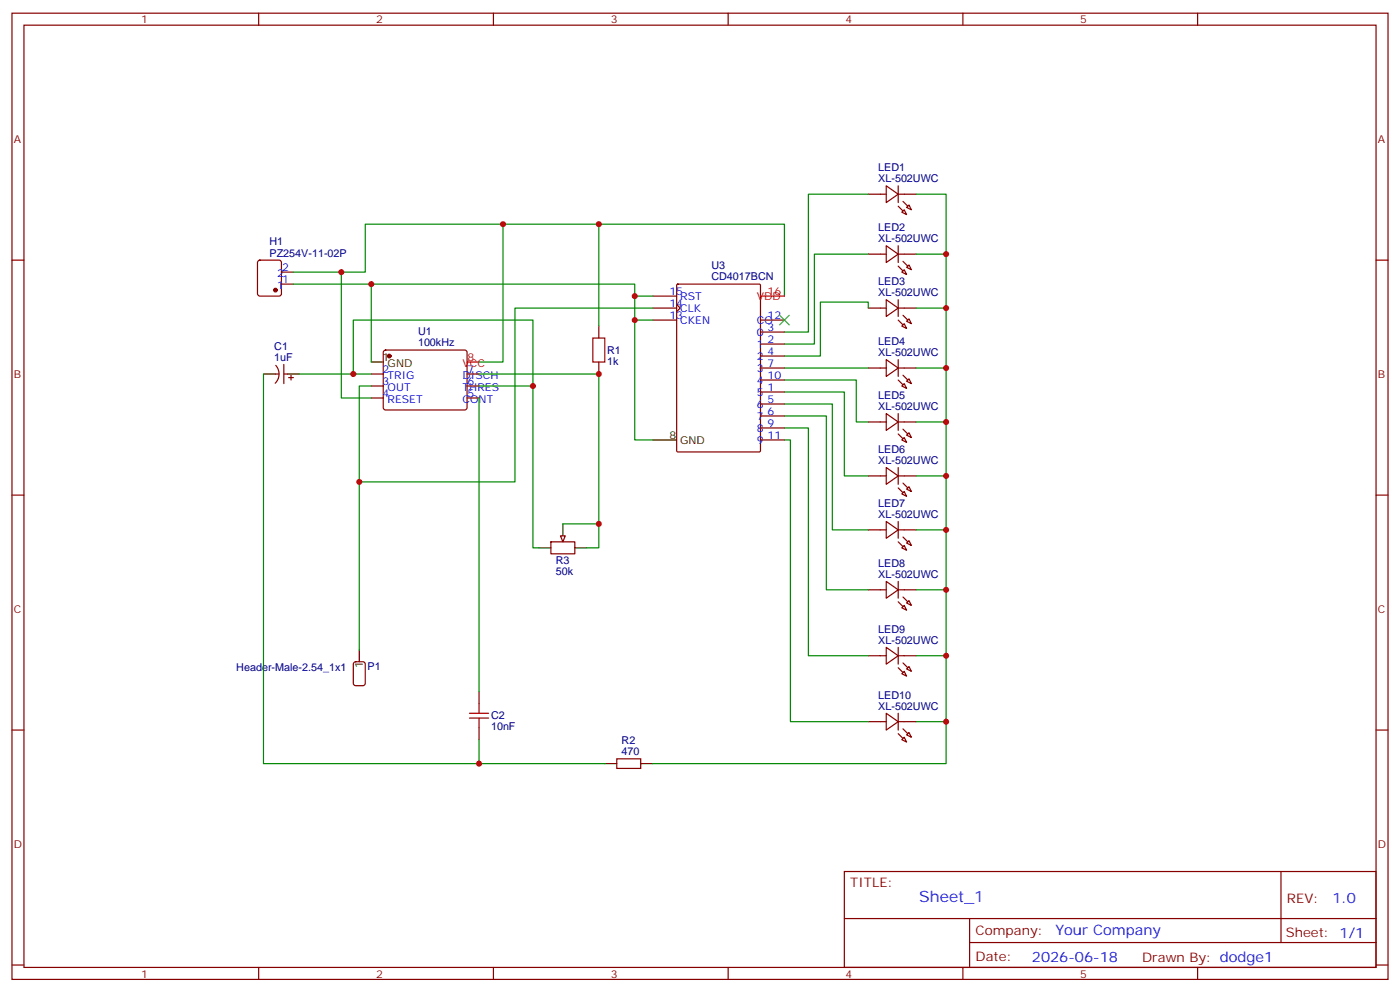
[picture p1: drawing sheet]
<svg xmlns="http://www.w3.org/2000/svg" width="412mm" height="292mm" viewBox="0 0 412 292" stroke-linecap="round" stroke-linejoin="round" font-family="sans-serif">
<g fill="none" stroke="#870000" stroke-width=".35">
<path d="M3.5 3.9h405.4v284.3h-405.4zM7.1 7.4h398.2v277.3h-398.2zM76.2 3.9v3.5M145.3 3.9v3.5M214.5 3.9v3.5M283.6 3.9v3.5M352.8 3.9v3.5M3.5 76.6h3.6M76.1 76.8l.5-.2h5.6l.6 .4 .1 9.4-.5 .7h-5.8l-.7-.4-.1-9.4zM405.3 76.6h3.6M82.9 83.6h3.5M82.9 80.1h3.5"/>
<path d="M176.4 96v3.5M81.1 110.1h1.1M81.2 107.5a3.8 3.8 0 0 1-.1 5.3M83.6 110.1h1.1M83.6 107.2v5.7M85 111.1h1.4M85.7 110.4v1.4M109.4 110.1h3.5M109.4 113.6h3.5M109.4 117.1h3.5M113.1 103.2l.5-.2h23.3l.5 .2 .2 .5-.1 16.5-.6 .4h-23.6l-.4-.7v-16.2zM137.6 110.1h3.5"/>
<path d="M137.6 113.6h3.5M137.6 117.1h3.5M176.4 106.5v3.6M3.5 145.7h3.6M162.3 159.5h7v3.5h-7zM405.3 145.7h3.6M104.3 194.9l.5-.2h2.1l.6 .5 .1 5.9-.5 .6-2.3 .1-.7-.5v-5.9zM3.5 214.8h3.6M141.1 203.6v3.5M141.1 214.1v3.6M405.3 214.8h3.6M181.7 223.3h7v2.8h-7z"/>
<path d="M248.7 256.5h156.6v28.2h-156.6zM377.3 256.5v20.9M248.7 270.3h156.5M285.6 277.4h119.6M285.6 270.3v14.1M3.5 284h3.6M76.2 284.7v3.5M145.3 284.7v3.5M214.5 284.7v3.5M283.6 284.7v3.5M352.8 284.7v3.5M405.3 284h3.6"/>
</g>
<g fill="#870000" stroke="#870000" stroke-width=".35">
<circle cx="114.7" cy="104.8" r=".53"/>
<circle cx="81.1" cy="85.4" r=".53"/>
</g>
<path d="M77.6 110.1h3.5M84.7 110.1h3.5M109.4 106.5h3.5M165.8 154.2v3.5M158.7 161.2h3.6M169.3 161.2h3.6M105.8 191.2v3.5M178.2 224.7h3.5M188.7 224.7h3.6" fill="none" stroke="#000" stroke-width=".35"/>
<path d="M137.6 106.5h3.5" fill="none" stroke="#f00" stroke-width=".35"/>
<path d="M174.6 99.5h3.6v7h-3.6zM138.3 211.3h5.6M138.3 209.9h5.6M141.1 207.1v2.8M141.1 211.3v2.8" fill="none" stroke="#a10000" stroke-width=".35"/>
<path d="M165.1 157.7h1.4l-.7 1.8z" fill="#f0f0f0" stroke="#870000" stroke-width=".35"/>
<g fill="none" stroke="#870000" stroke-width=".35">
<path d="M255.8 57.2h5.3M261.1 54.7l3.5 2.5-3.5 2.4zM264.6 57.2h5.3M264.6 54.7v4.9M255.8 74.8h5.3M261.1 72.3l3.5 2.5-3.5 2.5zM264.6 72.3v5M264.6 74.8h5.3M266.3 61.7l.8 1.4-1.5-.7zM267.1 61l.7-.7 .7 1.4zM267.1 78.7l.7-.7 .7 1.4zM192.3 90.7h7"/>
<path d="M192.3 94.2h7M192.3 87.1h7M199.3 89.6l1.1 1.1-1.1 1M199.4 83.8l.3-.2h24l.3 .2v48.8l-.2 .3-24.1 .1-.3-.2zM224 97.7h7.1M224 94.2h7.1M255.8 90.7h5.3M261.1 88.2l3.5 2.5-3.5 2.4zM264.6 88.2v4.9M264.6 90.7h5.3M265.6 80.1l.7-.7 .8 1.4zM265.6 96l.7-.8 .8 1.5z"/>
<path d="M267.1 94.5l.7-.7 .7 1.4zM224 108.3h7.1M224 115.4h7.1M224 101.2h7.1M224 104.8h7.1M224 118.9h7.1M224 111.8h7.1M255.8 108.3h5.3M261.1 105.8l3.5 2.5-3.5 2.5zM264.6 105.8v5M264.6 108.3h5.3M265.6 113.6l.7-.7 .8 1.4z"/>
<path d="M267.1 112.2l.7-.7 .7 1.4zM224 122.4h7.1M224 125.9h7.1M224 129.5h7.1M255.8 124.2h5.3M261.1 121.7l3.5 2.5-3.5 2.4zM261.1 137.6l3.5 2.5-3.5 2.4zM264.6 121.7v4.9M264.6 137.6v4.9M264.6 124.2h5.3M265.6 129.5l.7-.7 .8 1.4zM267.1 128.1l.7-.7 .7 1.4z"/>
<path d="M255.8 140.1h5.3M255.8 155.9h5.3M261.1 153.5l3.5 2.4-3.5 2.5zM264.6 153.5v4.9M264.6 140.1h5.3M264.6 155.9h5.3M265.6 145.3l.7-.7 .8 1.4zM267.1 143.9l.7-.7 .7 1.4zM267.1 159.8l.7-.7 .7 1.4zM255.8 173.6h5.3M261.1 171.1l3.5 2.5-3.5 2.4zM264.6 171.1v4.9"/>
<path d="M264.6 173.6h5.3M265.6 161.2l.7-.7 .8 1.4zM266.3 178.2l.8 1.4-1.5-.7zM267.1 177.4l.7-.7 .7 1.5zM255.8 193h5.3M261.1 190.5l3.5 2.5-3.5 2.4zM264.6 190.5v4.9M264.6 193h5.3M265.6 198.3l.7-.7 .8 1.4zM267.1 196.8l.7-.7 .7 1.5zM255.8 212.4h5.3M261.1 209.9l3.5 2.5-3.5 2.4z"/>
<path d="M264.6 209.9v4.9M264.6 212.4h5.3M266.3 217l.8 1.4-1.5-.7zM267.1 216.3l.7-.8 .7 1.5z"/>
</g>
<g fill="#870000" stroke="#870000" stroke-width=".35">
<path d="M266 59.3l1.4 1.4z"/>
<path d="M264.6 60.7l1.4 1.4z"/>
<path d="M266 76.9l1.4 1.4z"/>
<path d="M264.6 78.3l1.4 1.4z"/>
<path d="M266 92.8l1.4 1.4z"/>
<path d="M264.6 94.2l1.4 1.4z"/>
<path d="M266 110.4l1.4 1.4z"/>
<path d="M264.6 111.8l1.4 1.4z"/>
<path d="M266 126.3l1.4 1.4z"/>
<path d="M264.6 127.7l1.4 1.4z"/>
<path d="M266 142.2l1.4 1.4z"/>
<path d="M264.6 143.6l1.4 1.4z"/>
<path d="M266 158l1.4 1.5z"/>
<path d="M264.6 159.5l1.4 1.4z"/>
<path d="M266 175.7l1.4 1.4z"/>
<path d="M264.6 177.1l1.4 1.4z"/>
<path d="M266 195.1l1.4 1.4z"/>
<path d="M264.6 196.5l1.4 1.4z"/>
<path d="M266 214.5l1.4 1.4z"/>
<path d="M264.6 215.9l1.4 1.4z"/>
</g>
<g fill="none" stroke="#008700" stroke-width=".35">
<path d="M255.8 57.2h-17.7v40.5h-7M269.9 57.2h8.8v17.6M148.2 66v40.5h-7.1M176.4 66v30M255.8 74.8h-15.9v26.4h-8.8M269.9 74.8h8.8v15.9M86.4 80.1h21.2v-14.1h123.5v21.1M86.4 83.6h100.6v45.9h5.3M100.5 80.1v37h8.9M109.4 83.6v22.9M187 94.2h5.3M187 87.1h5.3"/>
<path d="M192.3 90.7h-40.6v51.1h-45.9M255.8 90.7v-1.8h-14.1v15.9h-10.6M269.9 90.7h8.8v17.6M77.6 110.1v114.6h63.5M88.2 110.1h21.2M104.1 110.1v-15.9h52.9v19.4M109.4 113.6h-3.6v77.6M141.1 110.1h35.3v51.1h-3.5M141.1 113.6h15.9v47.6h1.7M141.1 117.1v86.5M231.1 111.8h21.1v12.4h3.6M231.1 115.4h17.6v24.7h7.1"/>
<path d="M231.1 118.9h14.1v37h10.6M231.1 108.3h24.7M269.9 108.3h8.8v15.9M231.1 122.4h12.3v51.2h12.4M231.1 125.9h7v67.1h17.7M231.1 129.5h1.7v82.9h23M269.9 124.2h8.8v15.9M165.8 154.2h10.6M269.9 155.9h8.8v17.7M269.9 140.1h8.8v15.8M269.9 173.6h8.8v19.4M269.9 193h8.8v19.4"/>
<path d="M141.1 217.7v7h37.1M269.9 212.4h8.8v12.3h-86.4"/>
</g>
<path d="M192.3 129.5h7" fill="none" stroke="#000" stroke-width=".35"/>
<path d="M224 87.1h7.1" fill="none" stroke="#f00" stroke-width=".35"/>
<path d="M229.7 92.8l2.8 2.8M232.5 92.8l-2.8 2.8" fill="none" stroke="#3c3" stroke-width=".35"/>
<g fill="#c00">
<circle cx="148.2" cy="66" r=".88"/>
<circle cx="100.5" cy="80.1" r=".88"/>
<circle cx="278.7" cy="212.4" r=".88"/>
<circle cx="278.7" cy="193" r=".88"/>
<circle cx="278.7" cy="173.6" r=".88"/>
<circle cx="278.7" cy="155.9" r=".88"/>
<circle cx="278.7" cy="140.1" r=".88"/>
<circle cx="278.7" cy="124.2" r=".88"/>
<circle cx="278.7" cy="108.3" r=".88"/>
<circle cx="278.7" cy="90.7" r=".88"/>
<circle cx="278.7" cy="74.8" r=".88"/>
<circle cx="105.8" cy="141.8" r=".88"/>
<circle cx="141.1" cy="224.7" r=".88"/>
<circle cx="187" cy="94.2" r=".88"/>
<circle cx="187" cy="87.1" r=".88"/>
<circle cx="104.1" cy="110.1" r=".88"/>
<circle cx="157" cy="113.6" r=".88"/>
<circle cx="109.4" cy="83.6" r=".88"/>
<circle cx="176.4" cy="110.1" r=".88"/>
<circle cx="176.4" cy="154.2" r=".88"/>
<circle cx="176.4" cy="66" r=".88"/>
</g>
<text font-size="4.6" fill="#00f" x="270.8" y="265.5">Sheet_1</text>
<g font-size="4.2" fill="#00f">
<text x="392.5" y="265.7">1.0</text>
<text x="310.9" y="275.3">Your Company</text>
<text x="304" y="283.1">2026-06-18</text>
</g>
<g font-size="3.9" fill="#800">
<text x="250.5" y="261.1">TITLE:</text>
<text x="379.1" y="265.7">REV:</text>
<text x="287.4" y="275.3">Company:</text>
<text x="378.7" y="275.9">Sheet: 1/1</text>
<text x="287.4" y="282.9">Date:</text>
<text x="336.4" y="283">Drawn By: dodge1</text>
</g>
<g font-size="3.2" fill="#800">
<text x="41.6" y="6.9">1</text>
<text x="110.8" y="6.9">2</text>
<text x="179.9" y="6.9">3</text>
<text x="249.1" y="6.9">4</text>
<text x="318.2" y="6.9">5</text>
<text x="4.1" y="42">A</text>
<text x="405.9" y="42">A</text>
<text x="4.1" y="111.1">B</text>
<text x="405.9" y="111.1">B</text>
<text x="4.1" y="180.3">C</text>
<text x="405.9" y="180.3">C</text>
<text x="4.1" y="249.4">D</text>
<text x="405.9" y="249.4">D</text>
<text x="41.6" y="287.7">1</text>
<text x="110.8" y="287.7">2</text>
<text x="179.9" y="287.7">3</text>
<text x="249.1" y="287.7">4</text>
<text x="318.2" y="287.7">5</text>
</g>
<g font-size="3.2" fill="#000080">
<text x="258.7" y="53.6">XL-502UWC</text>
<text x="258.7" y="50.4">LED1</text>
<text x="258.7" y="71.3">XL-502UWC</text>
<text x="258.7" y="68.1">LED2</text>
<text x="79.4" y="75.5">PZ254V-11-02P</text>
<text x="79.4" y="72.2">H1</text>
<text x="209.6" y="82.4">CD4017BCN</text>
<text x="209.6" y="79.2">U3</text>
<text x="258.7" y="83.9">LED3</text>
<text x="258.7" y="87.1">XL-502UWC</text>
<text x="123.1" y="101.8">100kHz</text>
<text x="123.1" y="98.5">U1</text>
<text x="258.7" y="101.6">LED4</text>
<text x="80.8" y="106.2">1uF</text>
<text x="80.8" y="102.9">C1</text>
<text x="178.9" y="107.3">1k</text>
<text x="178.9" y="104.1">R1</text>
<text x="258.7" y="104.8">XL-502UWC</text>
<text x="258.7" y="117.4">LED5</text>
<text x="258.7" y="120.6">XL-502UWC</text>
<text x="258.7" y="136.5">XL-502UWC</text>
<text x="258.7" y="133.3">LED6</text>
<text x="258.7" y="149.2">LED7</text>
<text x="258.7" y="152.4">XL-502UWC</text>
<text x="163.7" y="165.9">R3</text>
<text x="258.7" y="166.8">LED8</text>
<text x="163.7" y="169.2">50k</text>
<text x="258.7" y="170">XL-502UWC</text>
<text x="258.7" y="189.4">XL-502UWC</text>
<text x="258.7" y="186.2">LED9</text>
<text x="69.6" y="197.6">Header-Male-2.54_1x1</text>
<text x="108.3" y="197.2">P1</text>
<text x="258.7" y="208.8">XL-502UWC</text>
<text x="258.7" y="205.6">LED10</text>
<text x="144.6" y="214.9">10nF</text>
<text x="144.6" y="211.7">C2</text>
<text x="183.1" y="219">R2</text>
<text x="183.1" y="222.2">470</text>
</g>
<g font-size="3.2" fill="#00f">
<text x="81.6" y="81.5">2</text>
<text x="83.1" y="83.3">1</text>
<text x="83.1" y="79.7">2</text>
<text x="81.6" y="85">1</text>
<text x="197.2" y="86.8">15</text>
<text x="200.4" y="88.2">RST</text>
<text x="197.2" y="90.3">14</text>
<text x="197.2" y="93.8">13</text>
<text x="200.4" y="91.7">CLK</text>
<text x="200.4" y="95.2">CKEN</text>
<text x="223" y="95.2">CO</text>
<text x="226.1" y="93.8">12</text>
<text x="223" y="98.8">0</text>
<text x="226.1" y="100.9">2</text>
<text x="226.1" y="97.4">3</text>
<text x="223" y="102.3">1</text>
<text x="223" y="105.8">2</text>
<text x="226.1" y="104.4">4</text>
<text x="226.1" y="107.9">7</text>
<text x="112.7" y="109.7">2</text>
<text x="112.7" y="113.2">3</text>
<text x="114.2" y="111.5">TRIG</text>
<text x="136.3" y="111.5">DISCH</text>
<text x="137.8" y="113.2">6</text>
<text x="137.8" y="109.7">7</text>
<text x="223" y="109.4">3</text>
<text x="223" y="112.9">4</text>
<text x="226.1" y="111.5">10</text>
<text x="112.7" y="116.8">4</text>
<text x="114.2" y="115">OUT</text>
<text x="114.2" y="118.5">RESET</text>
<text x="136.3" y="118.5">CONT</text>
<text x="136.3" y="115">THRES</text>
<text x="137.8" y="116.8">5</text>
<text x="223" y="116.4">5</text>
<text x="223" y="119.9">6</text>
<text x="226.1" y="115">1</text>
<text x="226.1" y="118.5">5</text>
<text x="223" y="123.5">7</text>
<text x="226.1" y="122.1">6</text>
<text x="226.1" y="125.6">9</text>
<text x="223" y="127">8</text>
<text x="223" y="130.5">9</text>
<text x="226.1" y="129.1">11</text>
</g>
<g font-size="3.2" fill="#f00">
<text x="223" y="88.2">VDD</text>
<text x="226.1" y="86.8">16</text>
<text x="136.3" y="107.9">VCC</text>
<text x="137.8" y="106.2">8</text>
</g>
<g font-size="3.2">
<text x="112.7" y="106.2">1</text>
<text x="114.2" y="107.9">GND</text>
<text x="197.2" y="129.1">8</text>
<text x="200.4" y="130.5">GND</text>
<text x="106.9" y="196.5" transform="rotate(-90 106.9 196.5)">1</text>
</g>
</svg>
